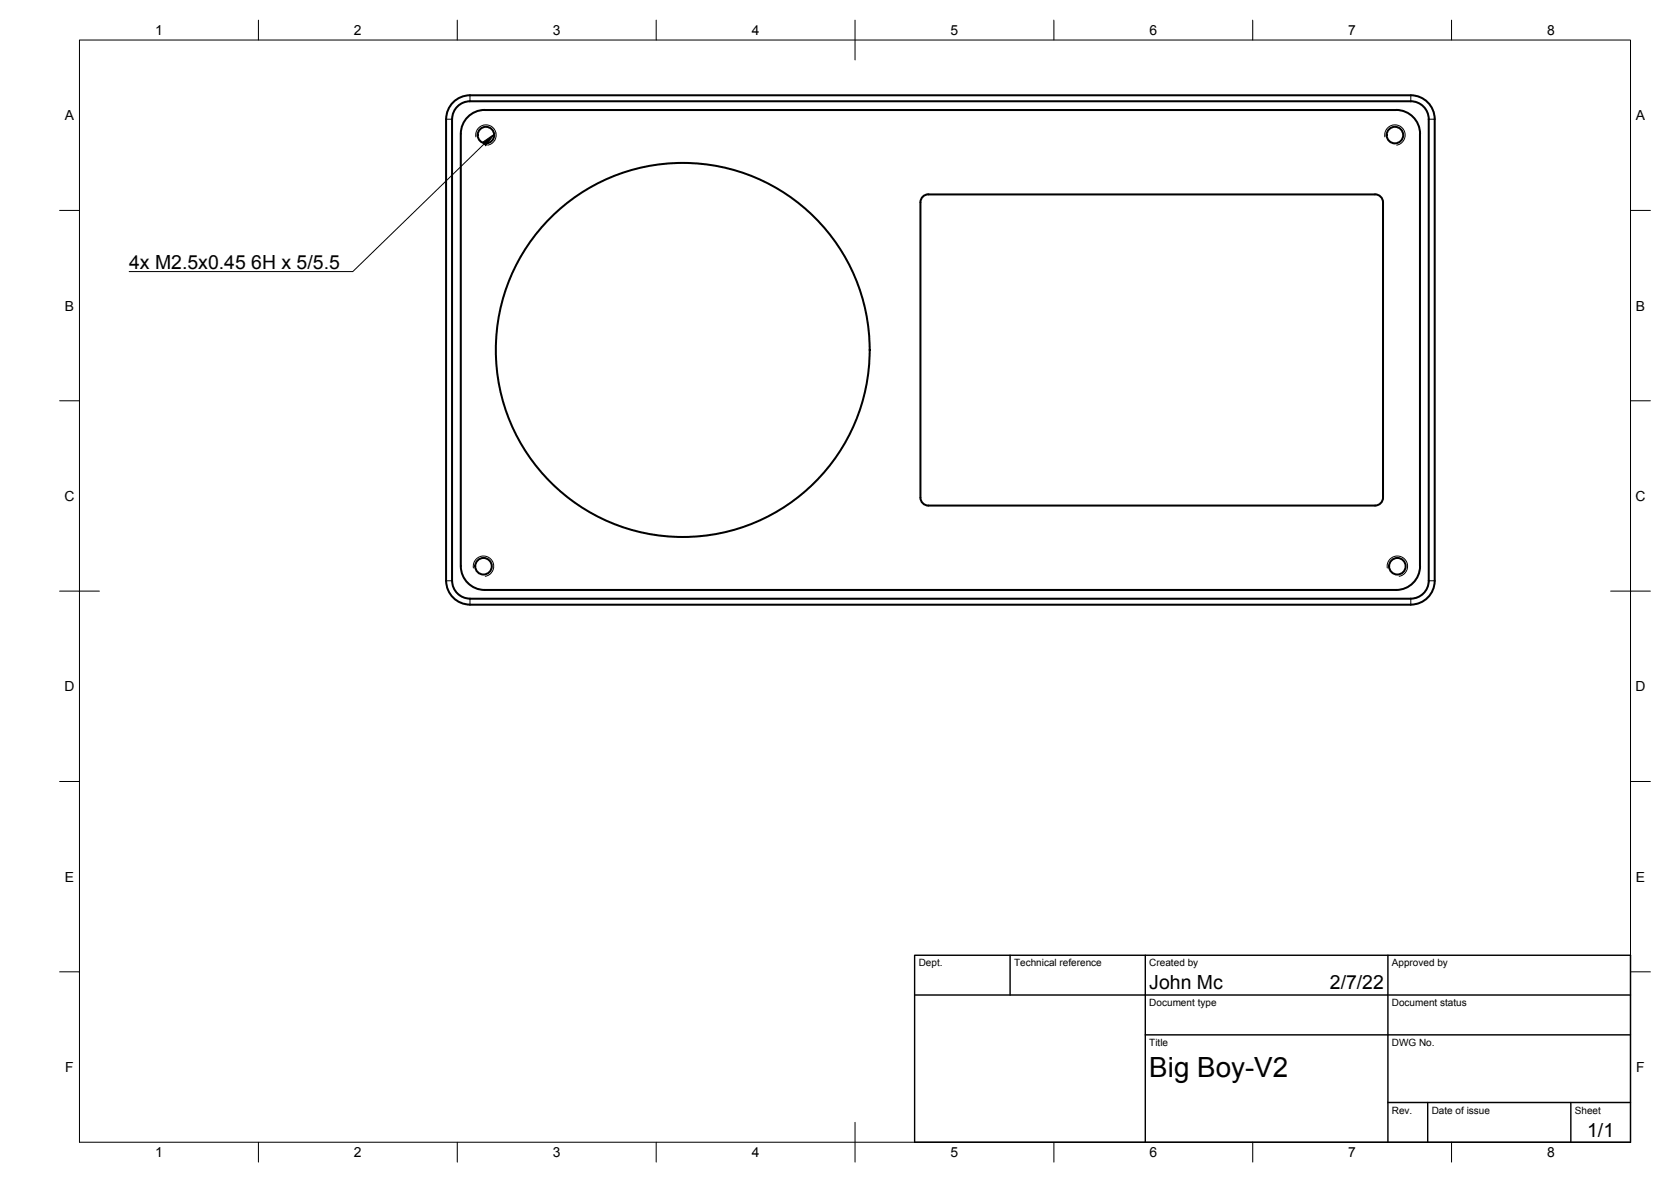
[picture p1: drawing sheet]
<svg xmlns="http://www.w3.org/2000/svg" width="420mm" height="297mm" viewBox="0 0 420 297" stroke-linecap="round" stroke-linejoin="round" font-family="sans-serif">
<!-- layer: Visible -->
<g fill="none" stroke="#000" stroke-width=".51">
<path d="M112.2 30v116M112.2 29.9a6 6 0 0 1 6-6h236.5a6 6 0 0 1 6 6M113.7 30v116M113.7 29.9a4.5 4.5 0 0 1 4.5-4.5h236.5a4.5 4.5 0 0 1 4.5 4.5M117.6 29.4a6 6 0 0 1 4.3-1.8h229.2a6 6 0 0 1 5.9 6l.1 108.7a6 6 0 0 1-6.1 6h-229.1a6 6 0 0 1-6-6v-108.7a6 6 0 0 1 1.7-4.2zM359.2 30v115.9a4.5 4.5 0 0 1-4.5 4.5M360.7 30v115.9a6 6 0 0 1-6 6.1l-236.5-.1a6 6 0 0 1-6-6M233.4 48.9l112.3-.1a2 2 0 0 1 2 2v74.2a2 2 0 0 1-2 2h-112.3M233.4 48.8a2 2 0 0 0-2 2v74.2a2 2 0 0 0 2 2M113.7 145.9a4.5 4.5 0 0 0 4.5 4.5M118.2 150.5h236.5"/>
<circle cx="122.2" cy="33.9" r="2.09"/>
<circle cx="350.7" cy="33.9" r="2.09"/>
<circle cx="171.7" cy="87.9" r="47"/>
<circle cx="121.6" cy="142.3" r="2.09"/>
<circle cx="351.4" cy="142.3" r="2.09"/>
</g>
<!-- layer: Visible Narrow -->
<path d="M112.2 30h1.5M118.2 23.9v1.5M119.7 34.4a2.57 2.57 0 0 1 2-3 2.57 2.57 0 0 1 3 2.1 2.57 2.57 0 0 1-2.1 3M348.2 34.4a2.57 2.57 0 0 1 2.1-3 2.57 2.57 0 0 1 3 2.1 2.57 2.57 0 0 1-2.1 3M354.7 23.9v1.5M359.2 30h1.5M112.2 146h1.5M118.2 150.5v1.5M119 142.7a2.57 2.57 0 0 1 2.1-2.9 2.57 2.57 0 0 1 3 2.1 2.57 2.57 0 0 1-2.1 2.9M348.8 142.7a2.57 2.57 0 0 1 2.1-2.9 2.57 2.57 0 0 1 3 2.1 2.57 2.57 0 0 1-2.1 2.9M354.7 150.5v1.5M359.2 146h1.5" fill="none" stroke="#000" stroke-width=".25"/>
<!-- layer: Border -->
<g fill="none" stroke="#000" stroke-width=".25">
<path d="M20 10.1h390v276.9h-390zM65 5.1v5M115 5.1v5M165 5.1v5M215 5.1v10M265 5.1v5M315 5.1v5M365 5.1v5M15 52.9h5M410 52.9h5M15 100.7h5M410 100.7h5"/>
<path d="M15 148.6h10M405 148.6h10M15 196.4h5M410 196.4h5M15 244.2h5M410 244.2h5M65 287v5M115 287v5M165 287v5M215 282.1v9.9M265 287v5M315 287v5"/>
<path d="M365 287v5"/>
</g>
<!-- layer: TitleBlock -->
<path d="M230 240.1h180v46.9h-180zM230 250h180M254 240.1v9.9M288 240.1v46.9M349 240.1v46.9M288 260.1h122M349 277.1h61M359 277.1v9.9M395 277.1v9.9" fill="none" stroke="#000" stroke-width=".36"/>
<!-- layer: Annotations -->
<path d="M121.3 35.8l2.9-2.1-2 2.9z" fill="#000" stroke="#000" stroke-width=".25"/>
<path d="M121.7 36.2l-33 32h-56.2" fill="none" stroke="#000" stroke-width=".25"/>
<text font-size="7" x="289" y="270.6">Big Boy-V2</text>
<g font-size="4.9">
<text x="32.5" y="67.5">4x M2.5x0.45</text>
<text x="63.2" y="67.5">6H x 5/5.5</text>
<text x="289" y="248.5">John Mc</text>
<text x="334.4" y="248.5">2/7/22</text>
<text x="399.1" y="285.7">1/1</text>
</g>
<g font-size="3.5">
<text x="39" y="8.8">1</text>
<text x="89" y="8.8">2</text>
<text x="139" y="8.8">3</text>
<text x="189" y="8.8">4</text>
<text x="239" y="8.8">5</text>
<text x="289" y="8.8">6</text>
<text x="339" y="8.8">7</text>
<text x="389" y="8.8">8</text>
<text x="16.3" y="30.2">A</text>
<text x="411.3" y="30.2">A</text>
<text x="16.3" y="78">B</text>
<text x="411.3" y="78">B</text>
<text x="16.2" y="125.9">C</text>
<text x="411.2" y="125.9">C</text>
<text x="16.2" y="173.7">D</text>
<text x="411.2" y="173.7">D</text>
<text x="16.3" y="221.6">E</text>
<text x="411.3" y="221.6">E</text>
<text x="16.4" y="269.4">F</text>
<text x="411.4" y="269.4">F</text>
<text x="39" y="290.8">1</text>
<text x="89" y="290.8">2</text>
<text x="139" y="290.8">3</text>
<text x="189" y="290.8">4</text>
<text x="239" y="290.8">5</text>
<text x="289" y="290.8">6</text>
<text x="339" y="290.8">7</text>
<text x="389" y="290.8">8</text>
</g>
<g font-size="2.5">
<text x="231" y="242.9">Dept.</text>
<text x="255" y="242.9">Technical reference</text>
<text x="289" y="242.9">Created by</text>
<text x="350" y="242.9">Approved by</text>
<text x="289" y="252.8">Document type</text>
<text x="350" y="252.8">Document status</text>
<text x="289" y="262.9">Title</text>
<text x="350" y="262.9">DWG No.</text>
<text x="350" y="279.9">Rev.</text>
<text x="360" y="279.9">Date of issue</text>
<text x="396" y="279.9">Sheet</text>
</g>
</svg>
